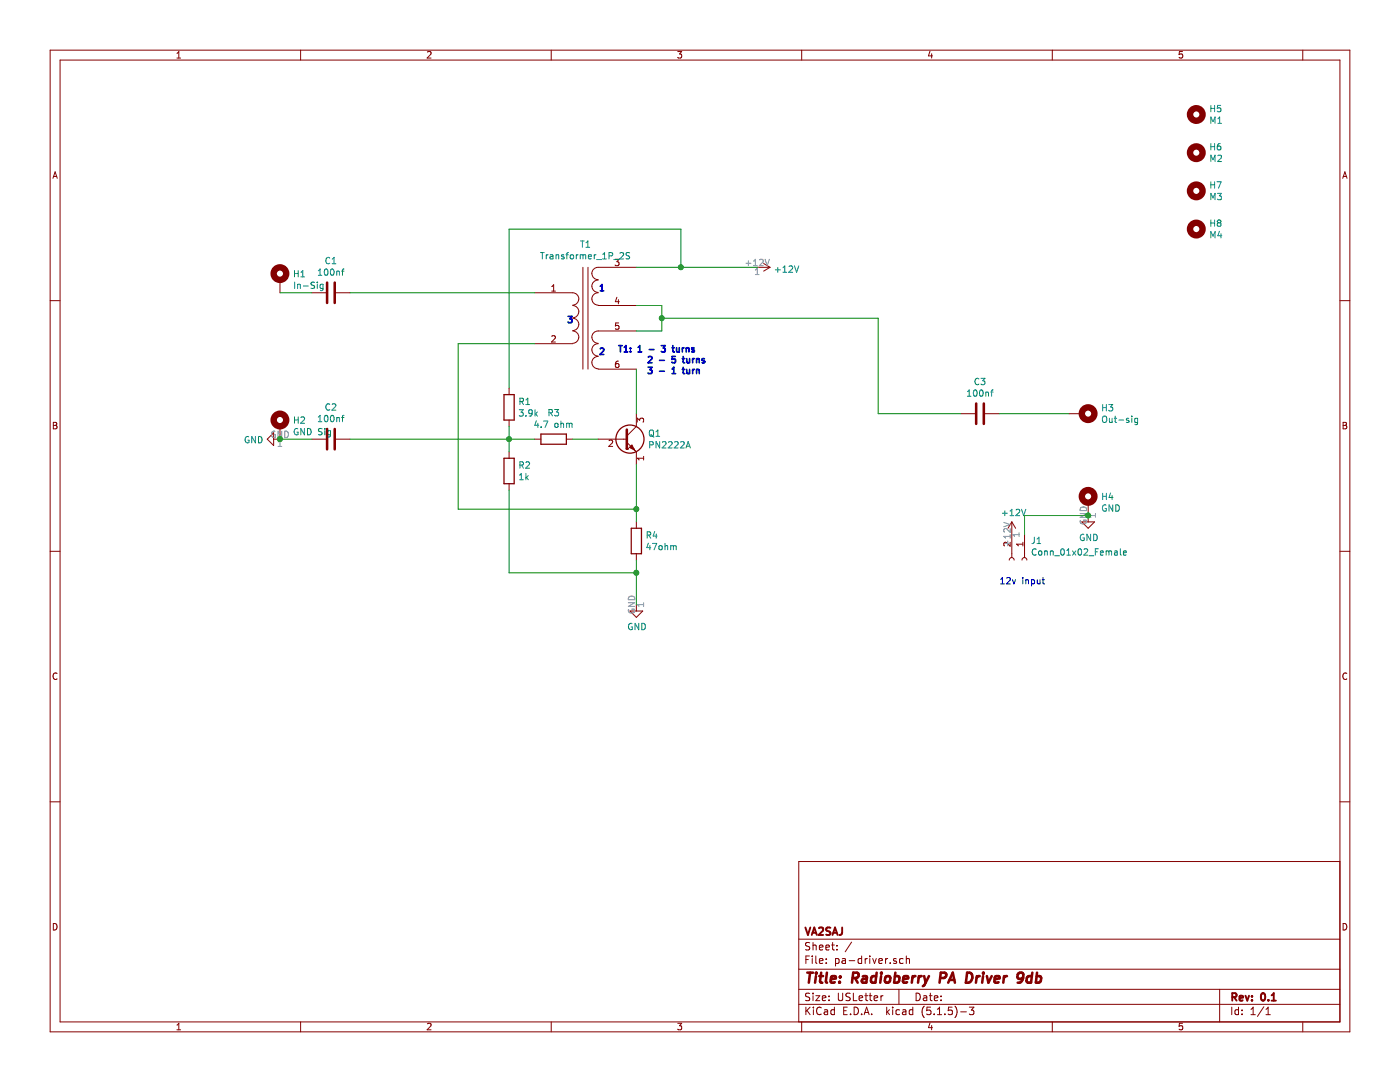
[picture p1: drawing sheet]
EESchema Schematic File Version 4
EELAYER 30 0
EELAYER END
$Descr USLetter 11000 8500
encoding utf-8
Sheet 1 1
Title "Radioberry PA Driver 9db"
Date ""
Rev "0.1"
Comp "VA2SAJ"
Comment1 ""
Comment2 ""
Comment3 ""
Comment4 ""
$EndDescr
$Comp
L Transistor_BJT:PN2222A Q1
U 1 1
P 4900 3450
F 0 "Q1" H 5090 3496 50  0000 L CNN
F 1 "PN2222A" H 5090 3405 50  0000 L CNN
F 2 "Package_TO_SOT_THT:TO-92_Inline" H 5100 3375 50  0001 L CIN
F 3 "http://www.fairchildsemi.com/ds/PN/PN2222A.pdf" H 4900 3450 50  0001 L CNN
	1    4900 3450
	1    0    0    -1  
$EndComp
$Comp
L Device:R R1
U 1 1
P 4000 3200
F 0 "R1" H 4070 3246 50  0000 L CNN
F 1 "3.9k" H 4070 3155 50  0000 L CNN
F 2 "Resistor_THT:R_Axial_DIN0204_L3.6mm_D1.6mm_P5.08mm_Vertical" V 3930 3200 50  0001 C CNN
F 3 "~" H 4000 3200 50  0001 C CNN
	1    4000 3200
	1    0    0    -1  
$EndComp
$Comp
L Device:R R2
U 1 1
P 4000 3700
F 0 "R2" H 4070 3746 50  0000 L CNN
F 1 "1k" H 4070 3655 50  0000 L CNN
F 2 "Resistor_THT:R_Axial_DIN0204_L3.6mm_D1.6mm_P5.08mm_Vertical" V 3930 3700 50  0001 C CNN
F 3 "~" H 4000 3700 50  0001 C CNN
	1    4000 3700
	1    0    0    -1  
$EndComp
$Comp
L Device:R R4
U 1 1
P 5000 4250
F 0 "R4" H 5070 4296 50  0000 L CNN
F 1 "47ohm" H 5070 4205 50  0000 L CNN
F 2 "Resistor_THT:R_Axial_DIN0204_L3.6mm_D1.6mm_P5.08mm_Vertical" V 4930 4250 50  0001 C CNN
F 3 "~" H 5000 4250 50  0001 C CNN
	1    5000 4250
	1    0    0    -1  
$EndComp
$Comp
L Device:R R3
U 1 1
P 4350 3450
F 0 "R3" V 4143 3450 50  0000 C CNN
F 1 "4.7 ohm" V 4234 3450 50  0000 C CNN
F 2 "Resistor_THT:R_Axial_DIN0204_L3.6mm_D1.6mm_P5.08mm_Vertical" V 4280 3450 50  0001 C CNN
F 3 "~" H 4350 3450 50  0001 C CNN
	1    4350 3450
	0    1    1    0   
$EndComp
$Comp
L Device:C C1
U 1 1
P 2600 2300
F 0 "C1" V 2348 2300 50  0000 C CNN
F 1 "100nf" V 2439 2300 50  0000 C CNN
F 2 "Capacitor_THT:C_Disc_D5.1mm_W3.2mm_P5.00mm" H 2638 2150 50  0001 C CNN
F 3 "~" H 2600 2300 50  0001 C CNN
	1    2600 2300
	0    1    1    0   
$EndComp
$Comp
L Device:C C2
U 1 1
P 2600 3450
F 0 "C2" V 2348 3450 50  0000 C CNN
F 1 "100nf" V 2439 3450 50  0000 C CNN
F 2 "Capacitor_THT:C_Disc_D5.1mm_W3.2mm_P5.00mm" H 2638 3300 50  0001 C CNN
F 3 "~" H 2600 3450 50  0001 C CNN
	1    2600 3450
	0    1    1    0   
$EndComp
$Comp
L Device:C C3
U 1 1
P 7700 3250
F 0 "C3" V 7448 3250 50  0000 C CNN
F 1 "100nf" V 7539 3250 50  0000 C CNN
F 2 "Capacitor_THT:C_Disc_D5.1mm_W3.2mm_P5.00mm" H 7738 3100 50  0001 C CNN
F 3 "~" H 7700 3250 50  0001 C CNN
	1    7700 3250
	0    1    1    0   
$EndComp
$Comp
L power:+12V #PWR0101
U 1 1
P 5950 2100
F 0 "#PWR0101" H 5950 1950 50  0001 C CNN
F 1 "+12V" V 5965 2228 50  0000 L CNN
F 2 "" H 5950 2100 50  0001 C CNN
F 3 "" H 5950 2100 50  0001 C CNN
	1    5950 2100
	0    1    1    0   
$EndComp
$Comp
L power:GND #PWR0102
U 1 1
P 8550 4050
F 0 "#PWR0102" H 8550 3800 50  0001 C CNN
F 1 "GND" H 8555 3877 50  0000 C CNN
F 2 "" H 8550 4050 50  0001 C CNN
F 3 "" H 8550 4050 50  0001 C CNN
	1    8550 4050
	1    0    0    -1  
$EndComp
$Comp
L Device:Transformer_1P_2S T1
U 1 1
P 4600 2500
F 0 "T1" H 4600 3081 50  0000 C CNN
F 1 "Transformer_1P_2S" H 4600 2990 50  0000 C CNN
F 2 "pa-driver:Transformer2 1p 2s Binocular" H 4600 2500 50  0001 C CNN
F 3 "~" H 4600 2500 50  0001 C CNN
	1    4600 2500
	1    0    0    -1  
$EndComp
Wire Wire Line
	5000 2400 5200 2400
Wire Wire Line
	5200 2400 5200 2500
Wire Wire Line
	5200 2600 5000 2600
Wire Wire Line
	5200 2500 6900 2500
Wire Wire Line
	6900 2500 6900 3250
Wire Wire Line
	6900 3250 7550 3250
Connection ~ 5200 2500
Wire Wire Line
	5200 2500 5200 2600
Wire Wire Line
	7850 3250 8400 3250
Wire Wire Line
	5000 2900 5000 3250
Wire Wire Line
	4500 3450 4700 3450
Wire Wire Line
	4000 3350 4000 3450
Wire Wire Line
	4200 3450 4000 3450
Connection ~ 4000 3450
Wire Wire Line
	4000 3450 4000 3550
Wire Wire Line
	3600 4000 5000 4000
Wire Wire Line
	5000 3650 5000 4000
Connection ~ 5000 4000
Wire Wire Line
	5000 4000 5000 4100
Wire Wire Line
	2750 3450 4000 3450
$Comp
L power:GND #PWR0103
U 1 1
P 5000 4750
F 0 "#PWR0103" H 5000 4500 50  0001 C CNN
F 1 "GND" H 5005 4577 50  0000 C CNN
F 2 "" H 5000 4750 50  0001 C CNN
F 3 "" H 5000 4750 50  0001 C CNN
	1    5000 4750
	1    0    0    -1  
$EndComp
Wire Wire Line
	5000 4400 5000 4500
Wire Wire Line
	4000 3850 4000 4500
Wire Wire Line
	4000 4500 5000 4500
Connection ~ 5000 4500
Wire Wire Line
	5000 4500 5000 4750
$Comp
L power:GND #PWR0104
U 1 1
P 2200 3450
F 0 "#PWR0104" H 2200 3200 50  0001 C CNN
F 1 "GND" V 2205 3322 50  0000 R CNN
F 2 "" H 2200 3450 50  0001 C CNN
F 3 "" H 2200 3450 50  0001 C CNN
	1    2200 3450
	0    1    1    0   
$EndComp
Wire Wire Line
	4000 3050 4000 1800
Wire Wire Line
	4000 1800 5350 1800
Wire Wire Line
	5350 1800 5350 2100
Wire Wire Line
	5350 2100 5000 2100
Wire Wire Line
	5350 2100 5950 2100
Connection ~ 5350 2100
$Comp
L Mechanical:MountingHole_Pad H1
U 1 1
P 2200 2200
F 0 "H1" H 2300 2249 50  0000 L CNN
F 1 "In-Sig" H 2300 2158 50  0000 L CNN
F 2 "TestPoint:TestPoint_Pad_4.0x4.0mm" H 2200 2200 50  0001 C CNN
F 3 "~" H 2200 2200 50  0001 C CNN
	1    2200 2200
	1    0    0    -1  
$EndComp
$Comp
L Mechanical:MountingHole_Pad H2
U 1 1
P 2200 3350
F 0 "H2" H 2300 3399 50  0000 L CNN
F 1 "GND Sig" H 2300 3308 50  0000 L CNN
F 2 "TestPoint:TestPoint_Pad_4.0x4.0mm" H 2200 3350 50  0001 C CNN
F 3 "~" H 2200 3350 50  0001 C CNN
	1    2200 3350
	1    0    0    -1  
$EndComp
$Comp
L Mechanical:MountingHole_Pad H3
U 1 1
P 8500 3250
F 0 "H3" V 8454 3400 50  0000 L CNN
F 1 "Out-sig" V 8545 3400 50  0000 L CNN
F 2 "TestPoint:TestPoint_Pad_4.0x4.0mm" H 8500 3250 50  0001 C CNN
F 3 "~" H 8500 3250 50  0001 C CNN
	1    8500 3250
	0    1    1    0   
$EndComp
$Comp
L Mechanical:MountingHole_Pad H4
U 1 1
P 8550 3950
F 0 "H4" H 8650 3999 50  0000 L CNN
F 1 "GND" H 8650 3908 50  0000 L CNN
F 2 "TestPoint:TestPoint_Pad_4.0x4.0mm" H 8550 3950 50  0001 C CNN
F 3 "~" H 8550 3950 50  0001 C CNN
	1    8550 3950
	1    0    0    -1  
$EndComp
Wire Wire Line
	2200 3450 2450 3450
Connection ~ 2200 3450
Wire Wire Line
	2200 2300 2450 2300
Text Notes 4700 2300 0    50   ~ 10
1
Text Notes 4700 2800 0    50   ~ 10
2
Text Notes 4450 2550 0    50   ~ 10
3
Text Notes 4850 2950 0    50   ~ 10
T1: 1 - 3 turns\n      2 - 5 turns\n      3 - 1 turn
$Comp
L Connector:Conn_01x02_Female J1
U 1 1
P 8050 4400
F 0 "J1" V 7896 4448 50  0000 L CNN
F 1 "Conn_01x02_Female" V 7987 4448 50  0000 L CNN
F 2 "Connector_PinHeader_2.54mm:PinHeader_1x02_P2.54mm_Vertical" H 8050 4400 50  0001 C CNN
F 3 "~" H 8050 4400 50  0001 C CNN
	1    8050 4400
	0    1    1    0   
$EndComp
$Comp
L power:+12V #PWR0105
U 1 1
P 7950 4200
F 0 "#PWR0105" H 7950 4050 50  0001 C CNN
F 1 "+12V" H 7965 4373 50  0000 C CNN
F 2 "" H 7950 4200 50  0001 C CNN
F 3 "" H 7950 4200 50  0001 C CNN
	1    7950 4200
	1    0    0    -1  
$EndComp
Wire Wire Line
	8050 4200 8050 4050
Wire Wire Line
	8050 4050 8550 4050
Connection ~ 8550 4050
Text Notes 7850 4600 0    50   ~ 0
12v input
$Comp
L Mechanical:MountingHole H5
U 1 1
P 9400 900
F 0 "H5" H 9500 946 50  0000 L CNN
F 1 "M1" H 9500 855 50  0000 L CNN
F 2 "MountingHole:MountingHole_3.2mm_M3" H 9400 900 50  0001 C CNN
F 3 "~" H 9400 900 50  0001 C CNN
	1    9400 900 
	1    0    0    -1  
$EndComp
$Comp
L Mechanical:MountingHole H6
U 1 1
P 9400 1200
F 0 "H6" H 9500 1246 50  0000 L CNN
F 1 "M2" H 9500 1155 50  0000 L CNN
F 2 "MountingHole:MountingHole_3.2mm_M3" H 9400 1200 50  0001 C CNN
F 3 "~" H 9400 1200 50  0001 C CNN
	1    9400 1200
	1    0    0    -1  
$EndComp
$Comp
L Mechanical:MountingHole H7
U 1 1
P 9400 1500
F 0 "H7" H 9500 1546 50  0000 L CNN
F 1 "M3" H 9500 1455 50  0000 L CNN
F 2 "MountingHole:MountingHole_3.2mm_M3" H 9400 1500 50  0001 C CNN
F 3 "~" H 9400 1500 50  0001 C CNN
	1    9400 1500
	1    0    0    -1  
$EndComp
$Comp
L Mechanical:MountingHole H8
U 1 1
P 9400 1800
F 0 "H8" H 9500 1846 50  0000 L CNN
F 1 "M4" H 9500 1755 50  0000 L CNN
F 2 "MountingHole:MountingHole_3.2mm_M3" H 9400 1800 50  0001 C CNN
F 3 "~" H 9400 1800 50  0001 C CNN
	1    9400 1800
	1    0    0    -1  
$EndComp
Wire Wire Line
	4200 2700 3600 2700
Wire Wire Line
	3600 2700 3600 4000
Wire Wire Line
	2750 2300 4200 2300
$EndSCHEMATC
